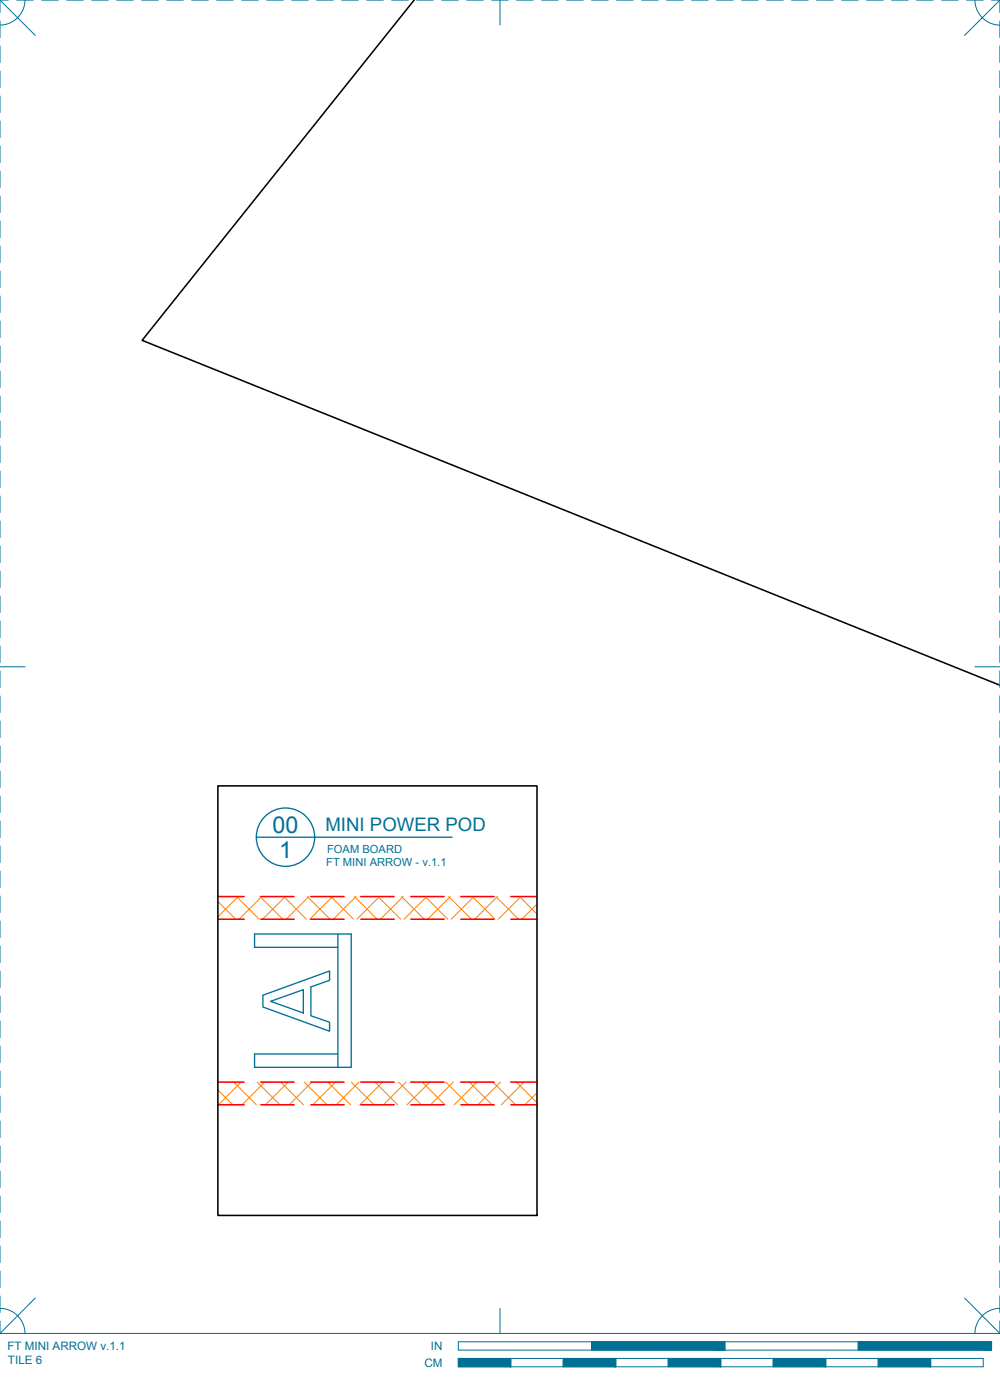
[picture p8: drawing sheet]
<svg xmlns="http://www.w3.org/2000/svg" width="190mm" height="267mm" viewBox="0 0 190 267" stroke-linecap="round" stroke-linejoin="round" font-family="sans-serif">
<!-- layer: 01 CUT -->
<path d="M78.9 0l-51.8 64.8 163.4 65.7M41.5 149.7h60.8v81.8h-60.8z" fill="none" stroke="#000" stroke-width=".3"/>
<!-- layer: 06 CAVITY -->
<g fill="none" stroke="#ff7f00" stroke-width=".19">
<path d="M41.5 171.7l3.4 3.4M45.1 170.8l4.3 4.3M45.4 170.8l-3.9 3.8M49.6 170.8l4.3 4.3M49.9 170.8l-4.3 4.3M54.1 170.8l4.3 4.3M54.4 170.8l-4.4 4.3M58.5 170.8l4.4 4.3M58.8 170.8l-4.3 4.3M63 170.8l4.4 4.3M63.3 170.8l-4.3 4.3M67.5 170.8l4.3 4.3"/>
<path d="M67.8 170.8l-4.3 4.3M72 170.8l4.3 4.3M72.3 170.8l-4.3 4.3M76.5 170.8l4.3 4.3M76.8 170.8l-4.3 4.3M81 170.8l4.3 4.3M81.3 170.8l-4.3 4.3M85.5 170.8l4.3 4.3M85.8 170.8l-4.3 4.3M90 170.8l4.3 4.3M90.3 170.8l-4.3 4.3M94.5 170.8l4.3 4.3"/>
<path d="M94.8 170.8l-4.4 4.3M99 170.8l3.3 3.3M99.3 170.8l-4.4 4.3M102.3 172.2l-2.9 2.9M41.5 207.6l2.8 2.9M44.5 206.1l4.3 4.4M45.9 206.1l-4.3 4.4M49 206.1l4.3 4.4M50.4 206.1l-4.3 4.4M53.5 206.1l4.3 4.4M54.9 206.1l-4.3 4.4M58 206.1l4.3 4.4"/>
<path d="M59.4 206.1l-4.3 4.4M62.5 206.1l4.3 4.4M63.9 206.1l-4.3 4.4M67 206.1l4.3 4.4M68.4 206.1l-4.3 4.4M71.4 206.1l4.4 4.4M72.9 206.1l-4.3 4.4M75.9 206.1l4.4 4.4M77.4 206.1l-4.4 4.4M80.4 206.1l4.4 4.4M81.9 206.1l-4.4 4.4M84.9 206.1l4.3 4.4"/>
<path d="M86.3 206.1l-4.3 4.4M89.4 206.1l4.3 4.4M90.8 206.1l-4.3 4.4M93.9 206.1l4.3 4.4M95.3 206.1l-4.3 4.4M98.4 206.1l3.9 4M99.8 206.1l-4.3 4.4M102.3 208.2l-2.3 2.3"/>
</g>
<!-- layer: 02 SCORE -->
<g fill="none" stroke="#f00" stroke-width=".3">
<path d="M41.5 170.8h5M41.5 175.1h5M49.7 170.8h6.3M49.7 175.1h6.3M59.2 170.8h6.4M59.2 175.1h6.4M68.7 170.8h6.4M68.7 175.1h6.4M78.3 170.8h6.3M78.3 175.1h6.3M87.8 170.8h6.3M87.8 175.1h6.3"/>
<path d="M97.3 170.8h5M97.3 175.1h5M41.5 210.5h5M41.5 206.1h5M49.7 210.5h6.3M49.7 206.1h6.3M59.2 210.5h6.4M59.2 206.1h6.4M68.7 210.5h6.4M68.7 206.1h6.4M78.3 210.5h6.3M78.3 206.1h6.3"/>
<path d="M87.8 210.5h6.3M87.8 206.1h6.3M97.3 210.5h5M97.3 206.1h5"/>
</g>
<!-- layer: 23 NOTES -->
<g fill="none" stroke="#007095" stroke-width=".25">
<path d="M48.8 159.5h37.3M64.4 177.9v25.4M50.1 189.6l12.7-4.6v1.8l-3.6 1.2v5.5l3.6 1.2v1.7l-12.7-4.6zM51.5 190.8l6.3-2.3v4.5zM64.4 180.5h-15.9v-2.6h18.4v25.4h-18.4v-2.5h15.9"/>
<circle cx="54.4" cy="159.5" r="5.6"/>
</g>
<!-- layer: 22 TILED -->
<g fill="#007095" stroke="#007095" stroke-width=".19">
<path d="M163.5 255.6l25.4 1.6v-1.6zM163.5 255.6l25.4 1.6h-25.4z"/>
<path d="M112.7 255.6l25.4 1.6v-1.6zM112.7 255.6l25.4 1.6h-25.4z"/>
<path d="M167.3 258.8l10 1.6v-1.6zM167.3 258.8l10 1.6h-10z"/>
<path d="M147.3 258.8l10 1.6v-1.6zM147.3 258.8l10 1.6h-10z"/>
<path d="M127.3 258.8l10 1.6v-1.6zM127.3 258.8l10 1.6h-10z"/>
<path d="M107.3 258.8l10 1.6v-1.6zM107.3 258.8l10 1.6h-10z"/>
<path d="M87.3 258.8l10 1.6v-1.6zM87.3 258.8l10 1.6h-10z"/>
</g>
<g fill="none" stroke="#007095" stroke-width=".19">
<path d="M0 0h1.6M0 0v2.4M0 4v3.2M0 8.7v3.2M0 13.5v3.2M0 18.3v3.1M0 0l6.7 6.8M3.2 0h3.1M4.8 0a4.8 4.8 0 0 1-4.8 4.8M7.9 0h3.2M12.7 0h3.2M17.5 0h3.1"/>
<path d="M22.2 0h3.2M27 0h3.2M31.7 0h3.2M36.5 0h3.2M41.3 0h3.1M46 0h3.2M50.8 0h3.2M55.6 0h3.1M60.3 0h3.2M65.1 0h3.2M69.8 0h3.2M74.6 0h3.2"/>
<path d="M79.4 0h3.1M84.1 0h3.2M88.9 0h3.2M93.7 0h3.1M95.2 0v4.8M98.4 0h3.2M103.2 0h3.1M107.9 0h3.2M112.7 0h3.2M117.5 0h3.1M122.2 0h3.2M127 0h3.2"/>
<path d="M131.7 0h3.2M136.5 0h3.2M141.3 0h3.1M146 0h3.2M150.8 0h3.2M155.6 0h3.1M160.3 0h3.2M165.1 0h3.2M169.8 0h3.2M174.6 0h3.2M179.4 0h3.1M184.1 0h3.2"/>
<path d="M185.7 0a4.8 4.8 0 0 0 4.8 4.8M188.9 0h1.6M190.5 0v2.4M190.5 4v3.2M190.5 8.7v3.2M190.5 13.5v3.2M190.5 18.3v3.1M190.5 0l-6.8 6.8M0 23v3.2M0 27.8v3.2M0 32.6v3.1M0 37.3v3.2"/>
<path d="M190.5 23v3.2M190.5 27.8v3.2M190.5 32.6v3.1M190.5 37.3v3.2M0 42.1v3.2M0 46.8v3.2M0 51.6v3.2M0 56.4v3.1M190.5 42.1v3.2M190.5 46.8v3.2M190.5 51.6v3.2M190.5 56.4v3.1"/>
<path d="M0 61.1v3.2M0 65.9v3.2M0 70.7v3.1M0 75.4v3.2M190.5 61.1v3.2M190.5 65.9v3.2M190.5 70.7v3.1M190.5 75.4v3.2M0 80.2v3.2M0 84.9v3.2M0 89.7v3.2M0 94.5v3.1"/>
<path d="M0 99.2v3.2M190.5 80.2v3.2M190.5 84.9v3.2M190.5 89.7v3.2M190.5 94.5v3.1M190.5 99.2v3.2M0 104v3.2M0 108.8v3.1M0 113.5v3.2M0 118.3v3.2M190.5 104v3.2M190.5 108.8v3.1"/>
<path d="M190.5 113.5v3.2M190.5 118.3v3.2M0 127h4.8M0 123v3.2M0 127.8v3.2M0 132.6v3.1M0 137.3v3.2M185.7 127h4.8M190.5 123v3.2M190.5 127.8v3.2M190.5 132.6v3.1M190.5 137.3v3.2"/>
<path d="M0 142.1v3.2M0 146.9v3.1M0 151.6v3.2M0 156.4v3.2M190.5 142.1v3.2M190.5 146.9v3.1M190.5 151.6v3.2M190.5 156.4v3.2M0 161.1v3.2M0 165.9v3.2M0 170.7v3.1M0 175.4v3.2"/>
<path d="M190.5 161.1v3.2M190.5 165.9v3.2M190.5 170.7v3.1M190.5 175.4v3.2M0 180.2v3.2M0 185v3.1M0 189.7v3.2M0 194.5v3.2M0 199.2v3.2M190.5 180.2v3.2M190.5 185v3.1M190.5 189.7v3.2"/>
<path d="M190.5 194.5v3.2M190.5 199.2v3.2M0 204v3.2M0 208.8v3.1M0 213.5v3.2M0 218.3v3.2M190.5 204v3.2M190.5 208.8v3.1M190.5 213.5v3.2M190.5 218.3v3.2M0 223.1v3.1M0 227.8v3.2"/>
<path d="M0 232.6v3.2M0 237.3v3.2M190.5 223.1v3.1M190.5 227.8v3.2M190.5 232.6v3.2M190.5 237.3v3.2M0 249.3a4.7 4.7 0 0 1 4.8 4.7M0 242.1v3.2M0 246.9v3.1M0 251.6v2.4M0 254h190.5M6.7 247.3l-6.7 6.7"/>
<path d="M87.3 255.6h101.6v1.6h-101.6zM87.3 258.8h100v1.6h-100zM95.2 249.3v4.7M97.3 258.8v1.6M107.3 258.8v1.6M112.7 255.6v1.6M117.3 258.8v1.6M127.3 258.8v1.6M137.3 258.8v1.6M138.1 255.6v1.6M147.3 258.8v1.6M157.3 258.8v1.6"/>
<path d="M163.5 255.6v1.6M167.3 258.8v1.6M177.3 258.8v1.6M183.7 247.3l6.8 6.7M190.5 249.3a4.7 4.7 0 0 0-4.8 4.7M190.5 242.1v3.2M190.5 246.9v3.1M190.5 251.6v2.4"/>
</g>
<g font-size="4.4" fill="#007095">
<text x="51.9" y="158.7">00</text>
<text x="53.1" y="163.4">1</text>
</g>
<text font-size="3.5" fill="#007095" x="62" y="158.4">MINI POWER POD</text>
<g font-size="2.2" fill="#007095">
<text x="1.4" y="257.2">FT MINI ARROW v.1.1</text>
<text x="82.1" y="257.2">IN</text>
<text x="1.5" y="259.9">TILE 6</text>
<text x="80.8" y="260.4">CM</text>
</g>
<g font-size="2.1" fill="#007095">
<text x="62.1" y="165">FT MINI ARROW - v.1.1</text>
<text x="62.3" y="162.4">FOAM BOARD</text>
</g>
</svg>
